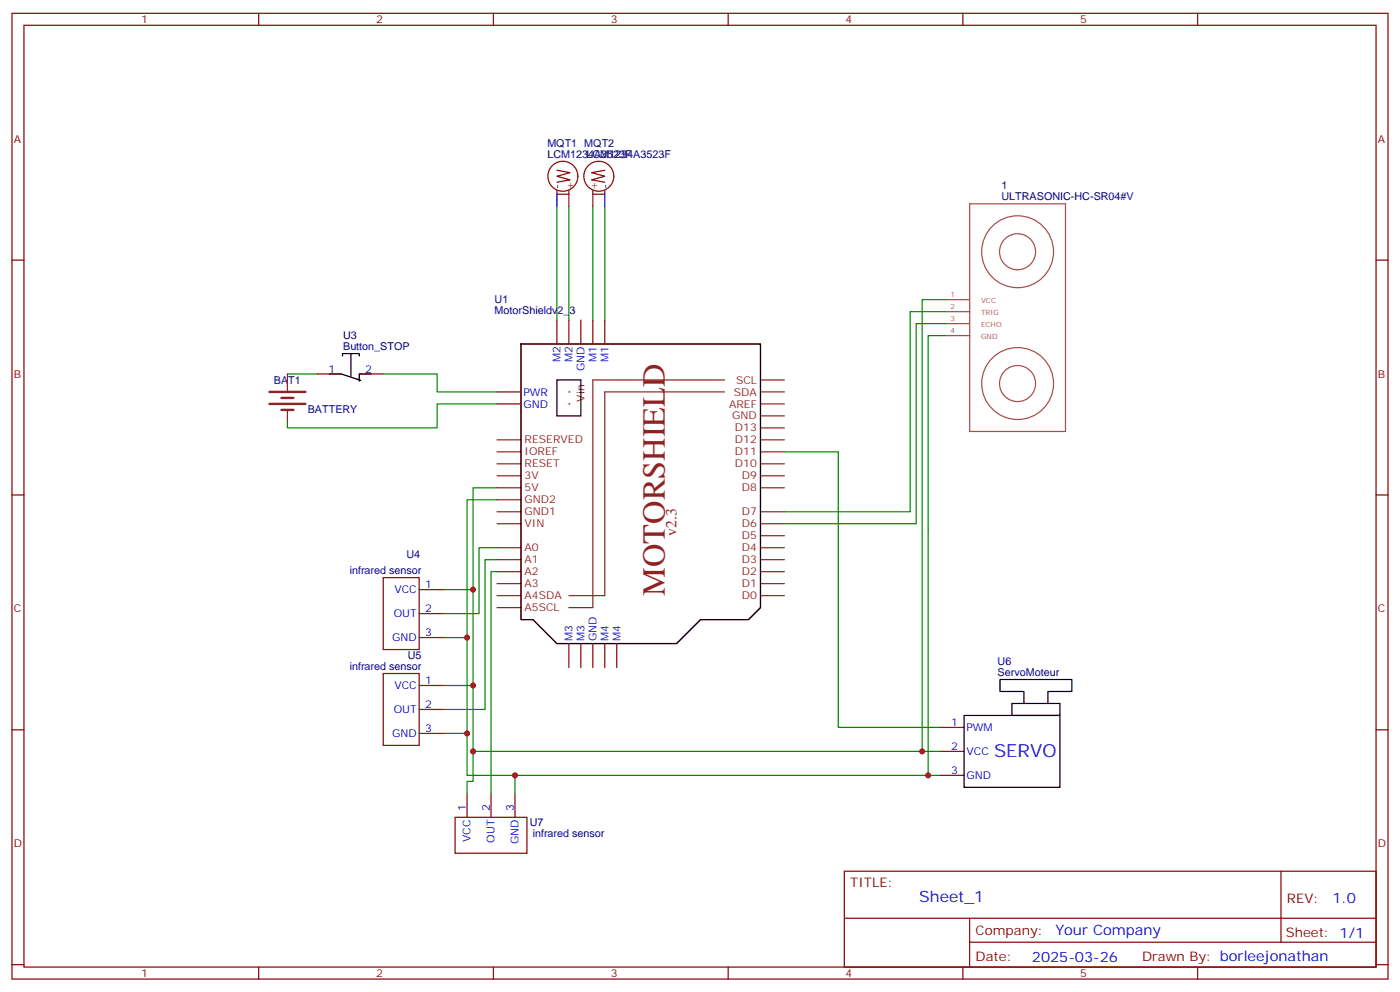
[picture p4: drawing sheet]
<svg xmlns="http://www.w3.org/2000/svg" width="412mm" height="292mm" viewBox="0 0 412 292" stroke-linecap="round" stroke-linejoin="round" font-family="sans-serif">
<g fill="none" stroke="#870000" stroke-width=".35">
<path d="M3.5 3.9h405.4v284.4h-405.4zM7.1 7.4h398.2v277.3h-398.2zM76.2 3.9v3.5M145.3 3.9v3.5M214.5 3.9v3.5M283.6 3.9v3.5M352.8 3.9v3.5M3.5 76.6h3.6M405.3 76.6h3.6M164 94.2v7.1M167.6 94.2v7.1M171.1 94.2v7.1"/>
<path d="M174.6 94.2v7.1M178.2 94.2v7.1M146.4 118.9h7.1M146.4 115.4h7.1M3.5 145.7h3.6M405.3 145.7h3.6M167.6 189.5v7M171.1 189.5v7M174.6 189.5v7M178.2 189.5v7M181.7 189.5v7M3.5 214.9h3.6"/>
<path d="M405.3 214.9h3.6M248.7 256.5h156.6v28.2h-156.6zM377.3 256.5v20.9M248.7 270.4h156.5M285.6 277.4h119.6M285.6 270.4v14.1M3.5 284h3.6M76.2 284.7v3.6M145.3 284.7v3.6M214.5 284.7v3.6M283.6 284.7v3.6M352.8 284.7v3.6"/>
<path d="M405.3 284h3.6"/>
</g>
<path d="M164 60.7v33.5M167.6 60.7v33.5M174.6 60.7v33.5M178.2 60.7v33.5" fill="none" stroke="#008700" stroke-width=".35"/>
<g fill="none" stroke="#8c2424" stroke-width=".35">
<path d="M153.5 101.3h70.5v77.6l-3.5 3.5h-14.1l-7.1 7.1h-35.3l-7-7.1h-3.5zM213.4 111.9h-38.8v67h-7M213.4 115.4h-35.2v60h-10.6M224 111.9h7.1M224 115.4h7.1M224 118.9h7.1M146.4 136.6h7.1M146.4 133h7.1M146.4 129.5h7.1M224 136.6h7.1M224 133h7.1M224 129.5h7.1"/>
<path d="M224 126h7.1M224 122.4h7.1M146.4 154.2h7.1M146.4 150.7h7.1M146.4 143.6h7.1M146.4 140.1h7.1M146.4 147.1h7.1M224 157.7h7.1M224 154.2h7.1M224 150.7h7.1M224 143.6h7.1M224 140.1h7.1"/>
<path d="M146.4 178.9h7.1M146.4 175.4h7.1M146.4 171.8h7.1M146.4 168.3h7.1M146.4 164.8h7.1M146.4 161.3h7.1M224 175.4h7.1M224 171.8h7.1M224 168.3h7.1M224 164.8h7.1M224 161.3h7.1"/>
</g>
<path d="M153.5 101.3h70.5v77.6l-3.5 3.5h-14.1l-7.1 7.1h-35.3l-7-7.1h-3.5z" fill="none" stroke="#000" stroke-width=".35"/>
<g fill="#870000">
<circle cx="167.6" cy="115.4" r=".18"/>
<circle cx="167.6" cy="118.9" r=".18"/>
</g>
<path d="M164 111.9h7.1v10.5h-7.1zM284 210.6h28.2v21.2h-28.2zM298.1 207.1h14.1v3.5h-14.1zM301.6 207.1v-3.5h-7v-3.5h21.1v3.5h-7v3.5" fill="none" stroke="#000" stroke-width=".35"/>
<g fill="none" stroke="#008700" stroke-width=".35">
<path d="M278.7 98.8h-5.3v129.5M278.7 88.2h-7.1v133M278.7 95.3h-8.8v58.9h-38.8M278.7 91.8h-10.6v58.9h-37M84.7 110.1h8.8M112.9 110.1h15.9v5.3h17.6M146.4 118.9h-17.6v7.1h-44.1v-1.8M231.1 133h15.8v81.2h30M146.4 147.1h-8.8v81.2h139.3M146.4 143.6h-7.1v77.6h137.6M130.5 173.6h8.8M146.4 161.3h-5.3v19.4h-10.6"/>
<path d="M146.4 164.8h-3.5v44.1h-12.4M146.4 168.3h-1.8v65.3M130.5 187.7h7.1M130.5 215.9h7.1M130.5 201.8h8.8M139.3 221.2v8.8h-1.7v3.6M151.7 228.3v5.3"/>
</g>
<g fill="none" stroke="#870000" stroke-width=".35">
<path d="M164 50.1l3.9 .7-3.9 1.1 3.9 1.1-3.9 .7M164 56.1v1.1h3.6v-1.1M112.9 170.1h10.6v21.1h-10.6zM123.5 173.6h7M112.9 198.3h10.6v21.2h-10.6zM123.5 180.7h7M123.5 187.7h7M123.5 201.8h7M123.5 208.9h7M123.5 215.9h7M276.9 214.2h7.1M137.6 233.6v7"/>
<path d="M144.6 233.6v7M151.7 233.6v7M276.9 221.2h7.1M276.9 228.3h7.1M134.1 240.6h21.1v10.6h-21.1z"/>
<circle cx="165.8" cy="51.9" r="4.4"/>
</g>
<path d="M167.6 57.2v3.5" fill="none" stroke="#f00" stroke-width=".35"/>
<path d="M164 57.2v3.5" fill="none" stroke="#00f" stroke-width=".35"/>
<path d="M285.6 60h28.3v67h-28.3zM299.6 79.4a5.3 5.3 0 0 1-4.6-7.7 5.3 5.3 0 0 1 9-.7 5.3 5.3 0 0 1-3.4 8.4h-.9M278.7 88.2h6.9M278.7 91.8h6.9M278.7 95.3h6.9M278.7 98.8h6.9M299.6 84.7a10.6 10.6 0 0 1-9.2-15.6 10.6 10.6 0 0 1 18.1-1 10.6 10.6 0 0 1-7.4 16.5l-1.4 .1M299.6 118.2a5.3 5.3 0 0 1-4.6-7.7 5.3 5.3 0 0 1 9-.7 5.3 5.3 0 0 1-3.4 8.4h-.9M299.6 123.5a10.6 10.6 0 0 1-9.2-15.6 10.6 10.6 0 0 1 18.1-1 10.6 10.6 0 0 1-7.4 16.5l-1.4 .1" fill="none" stroke="#a64a4a" stroke-width=".35"/>
<g fill="#c00">
<circle cx="273.4" cy="228.3" r=".88"/>
<circle cx="271.6" cy="221.2" r=".88"/>
<circle cx="137.6" cy="215.9" r=".88"/>
<circle cx="137.6" cy="187.7" r=".88"/>
<circle cx="139.3" cy="201.8" r=".88"/>
<circle cx="139.3" cy="173.6" r=".88"/>
<circle cx="151.7" cy="228.3" r=".88"/>
<circle cx="139.3" cy="221.2" r=".88"/>
</g>
<g fill="none" stroke="#870000" stroke-width=".35">
<path d="M174.6 56.1v1.1h3.6v-1.1M178.2 50.1l-3.9 .7 3.9 1.1-3.9 1.1 3.9 .7M93.5 110.1h7M105.8 110.1h7.1"/>
<circle cx="176.4" cy="51.9" r="4.4"/>
</g>
<path d="M174.6 57.2v3.5" fill="none" stroke="#f00" stroke-width=".35"/>
<path d="M178.2 57.2v3.5" fill="none" stroke="#00f" stroke-width=".35"/>
<path d="M79.4 115.4h10.6M79.4 118.9h10.6M82.9 117.2h3.5M82.9 120.7h3.5" fill="none" stroke="#8c2424" stroke-width=".71"/>
<path d="M84.7 110.1v4.9M84.7 120.7v3.5" fill="none" stroke="#8c2424" stroke-width=".35"/>
<path d="M97 110.1h3.5l5.3 1.8M100.9 104.8v-.7h4.9v.7M103.4 104.1v6.7M105.2 111.6l1.1 .4M109.4 110.1h-3.6v2.1" fill="none" stroke="#000" stroke-width=".35"/>
<text font-size="9.5" fill="#8d2323" x="195.8" y="175.4" transform="rotate(-90 195.8 175.4)">MOTORSHIELD</text>
<text font-size="5.3" fill="#00f" x="292.8" y="222.9">SERVO</text>
<text font-size="4.6" fill="#8d2323" x="199.3" y="157.7" transform="rotate(-90 199.3 157.7)">v2.3</text>
<text font-size="4.6" fill="#00f" x="270.8" y="265.5">Sheet_1</text>
<g font-size="4.2" fill="#00f">
<text x="392.5" y="265.8">1.0</text>
<text x="310.9" y="275.3">Your Company</text>
<text x="304" y="283.1">2025-03-26</text>
</g>
<g font-size="3.9" fill="#800">
<text x="250.5" y="261.1">TITLE:</text>
<text x="379.1" y="265.8">REV:</text>
<text x="287.4" y="275.3">Company:</text>
<text x="378.7" y="275.9">Sheet: 1/1</text>
<text x="287.4" y="283">Date:</text>
<text x="336.4" y="283.1">Drawn By: borleejonathan</text>
</g>
<g font-size="3.2" fill="#800">
<text x="41.6" y="6.9">1</text>
<text x="110.8" y="6.9">2</text>
<text x="179.9" y="6.9">3</text>
<text x="249.1" y="6.9">4</text>
<text x="318.2" y="6.9">5</text>
<text x="4.1" y="42">A</text>
<text x="405.9" y="42">A</text>
<text x="4.1" y="111.2">B</text>
<text x="405.9" y="111.2">B</text>
<text x="4.1" y="180.3">C</text>
<text x="405.9" y="180.3">C</text>
<text x="4.1" y="249.4">D</text>
<text x="405.9" y="249.4">D</text>
<text x="41.6" y="287.7">1</text>
<text x="110.8" y="287.7">2</text>
<text x="179.9" y="287.7">3</text>
<text x="249.1" y="287.7">4</text>
<text x="318.2" y="287.7">5</text>
</g>
<g font-size="3.2" fill="#000080">
<text x="161.2" y="46.4">LCM1234A3523F</text>
<text x="161.2" y="43.2">MQT1 MQT2</text>
<text x="172.8" y="46.4">LCM1234A3523F</text>
<text x="295" y="58.9">ULTRASONIC-HC-SR04#V</text>
<text x="295" y="55.7">1</text>
<text x="145.7" y="89.2">U1</text>
<text x="145.7" y="92.5">MotorShieldv2_3</text>
<text x="101.1" y="99.8">U3</text>
<text x="101.1" y="103">Button_STOP</text>
<text x="80.7" y="113">BAT1</text>
<text x="90.7" y="121.5">BATTERY</text>
<text x="119.8" y="164.2">U4</text>
<text x="103" y="169">infrared sensor</text>
<text x="103" y="197.2">infrared sensor</text>
<text x="120.1" y="194">U5</text>
<text x="293.9" y="195.8">U6</text>
<text x="293.9" y="199">ServoMoteur</text>
<text x="156.1" y="243.2">U7</text>
<text x="156.9" y="246.4">infrared sensor</text>
</g>
<g font-size="3.2" fill="#00f">
<text x="165.1" y="55.5" transform="rotate(-90 165.1 55.5)">-</text>
<text x="179.2" y="55.5" transform="rotate(-90 179.2 55.5)">-</text>
<text x="165.1" y="106.7" transform="rotate(-90 165.1 106.7)">M2</text>
<text x="168.6" y="106.7" transform="rotate(-90 168.6 106.7)">M2</text>
<text x="175.7" y="106.7" transform="rotate(-90 175.7 106.7)">M1</text>
<text x="179.2" y="106.7" transform="rotate(-90 179.2 106.7)">M1</text>
<text x="96.8" y="109.7">1</text>
<text x="107.6" y="109.7">2</text>
<text x="172.2" y="109.3" transform="rotate(-90 172.2 109.3)">GND</text>
<text x="154.2" y="120">GND</text>
<text x="154.2" y="116.5">PWR</text>
<text x="125.2" y="173.2">1</text>
<text x="116.2" y="174.7">VCC</text>
<text x="116" y="181.7">OUT</text>
<text x="125.2" y="180.3">2</text>
<text x="115.5" y="188.8">GND</text>
<text x="125.2" y="187.4">3</text>
<text x="168.6" y="188.8" transform="rotate(-90 168.6 188.8)">M3</text>
<text x="172.2" y="188.8" transform="rotate(-90 172.2 188.8)">M3</text>
<text x="175.7" y="188.8" transform="rotate(-90 175.7 188.8)">GND</text>
<text x="179.2" y="188.8" transform="rotate(-90 179.2 188.8)">M4</text>
<text x="182.7" y="188.8" transform="rotate(-90 182.7 188.8)">M4</text>
<text x="116.2" y="202.9">VCC</text>
<text x="125.2" y="201.5">1</text>
<text x="116" y="209.9">OUT</text>
<text x="125.2" y="208.5">2</text>
<text x="125.2" y="215.6">3</text>
<text x="280.2" y="213.8">1</text>
<text x="284.7" y="215.2">PWM</text>
<text x="115.5" y="217">GND</text>
<text x="280.2" y="220.9">2</text>
<text x="280.2" y="227.9">3</text>
<text x="284.7" y="222.3">VCC</text>
<text x="284.7" y="229.3">GND</text>
<text x="137.2" y="238.9" transform="rotate(-90 137.2 238.9)">1</text>
<text x="144.3" y="238.9" transform="rotate(-90 144.3 238.9)">2</text>
<text x="151.3" y="238.9" transform="rotate(-90 151.3 238.9)">3</text>
<text x="138.6" y="247.9" transform="rotate(-90 138.6 247.9)">VCC</text>
<text x="145.7" y="248.1" transform="rotate(-90 145.7 248.1)">OUT</text>
<text x="152.8" y="248.6" transform="rotate(-90 152.8 248.6)">GND</text>
</g>
<g font-size="3.2" fill="#f00">
<text x="169" y="55.9" transform="rotate(-90 169 55.9)">+</text>
<text x="176" y="55.9" transform="rotate(-90 176 55.9)">+</text>
<text x="172.2" y="118.2" transform="rotate(-90 172.2 118.2)">Vin</text>
</g>
<g font-size="3.2" fill="#8d2323">
<text x="216.8" y="112.9">SCL</text>
<text x="214.7" y="120">AREF</text>
<text x="216.2" y="116.5">SDA</text>
<text x="215.7" y="123.5">GND</text>
<text x="154.5" y="130.6">RESERVED</text>
<text x="216.5" y="130.6">D12</text>
<text x="216.5" y="127">D13</text>
<text x="154.5" y="137.6">RESET</text>
<text x="154.5" y="134.1">IOREF</text>
<text x="216.5" y="137.6">D10</text>
<text x="216.5" y="134.1">D11</text>
<text x="154.5" y="141.1">3V</text>
<text x="218.5" y="141.1">D9</text>
<text x="154.5" y="148.2">GND2</text>
<text x="154.5" y="144.7">5V</text>
<text x="218.5" y="144.7">D8</text>
<text x="154.5" y="155.3">VIN</text>
<text x="154.5" y="151.7">GND1</text>
<text x="218.5" y="155.3">D6</text>
<text x="218.5" y="151.7">D7</text>
<text x="218.5" y="158.8">D5</text>
<text x="154.5" y="165.8">A1</text>
<text x="154.5" y="162.3">A0</text>
<text x="218.5" y="165.8">D3</text>
<text x="218.5" y="162.3">D4</text>
<text x="154.5" y="172.9">A3</text>
<text x="154.5" y="169.4">A2</text>
<text x="218.5" y="172.9">D1</text>
<text x="218.5" y="169.4">D2</text>
<text x="154.5" y="180">A5SCL</text>
<text x="154.5" y="176.4">A4SDA</text>
<text x="218.5" y="176.4">D0</text>
</g>
<g font-size="2.1" fill="#a54b4b">
<text x="280" y="87.5">1</text>
<text x="289" y="89.3">VCC</text>
<text x="280" y="91.1">2</text>
<text x="280" y="94.6">3</text>
<text x="289" y="92.8">TRIG</text>
<text x="280" y="98.1">4</text>
<text x="289" y="96.3">ECHO</text>
<text x="289" y="99.9">GND</text>
</g>
</svg>
